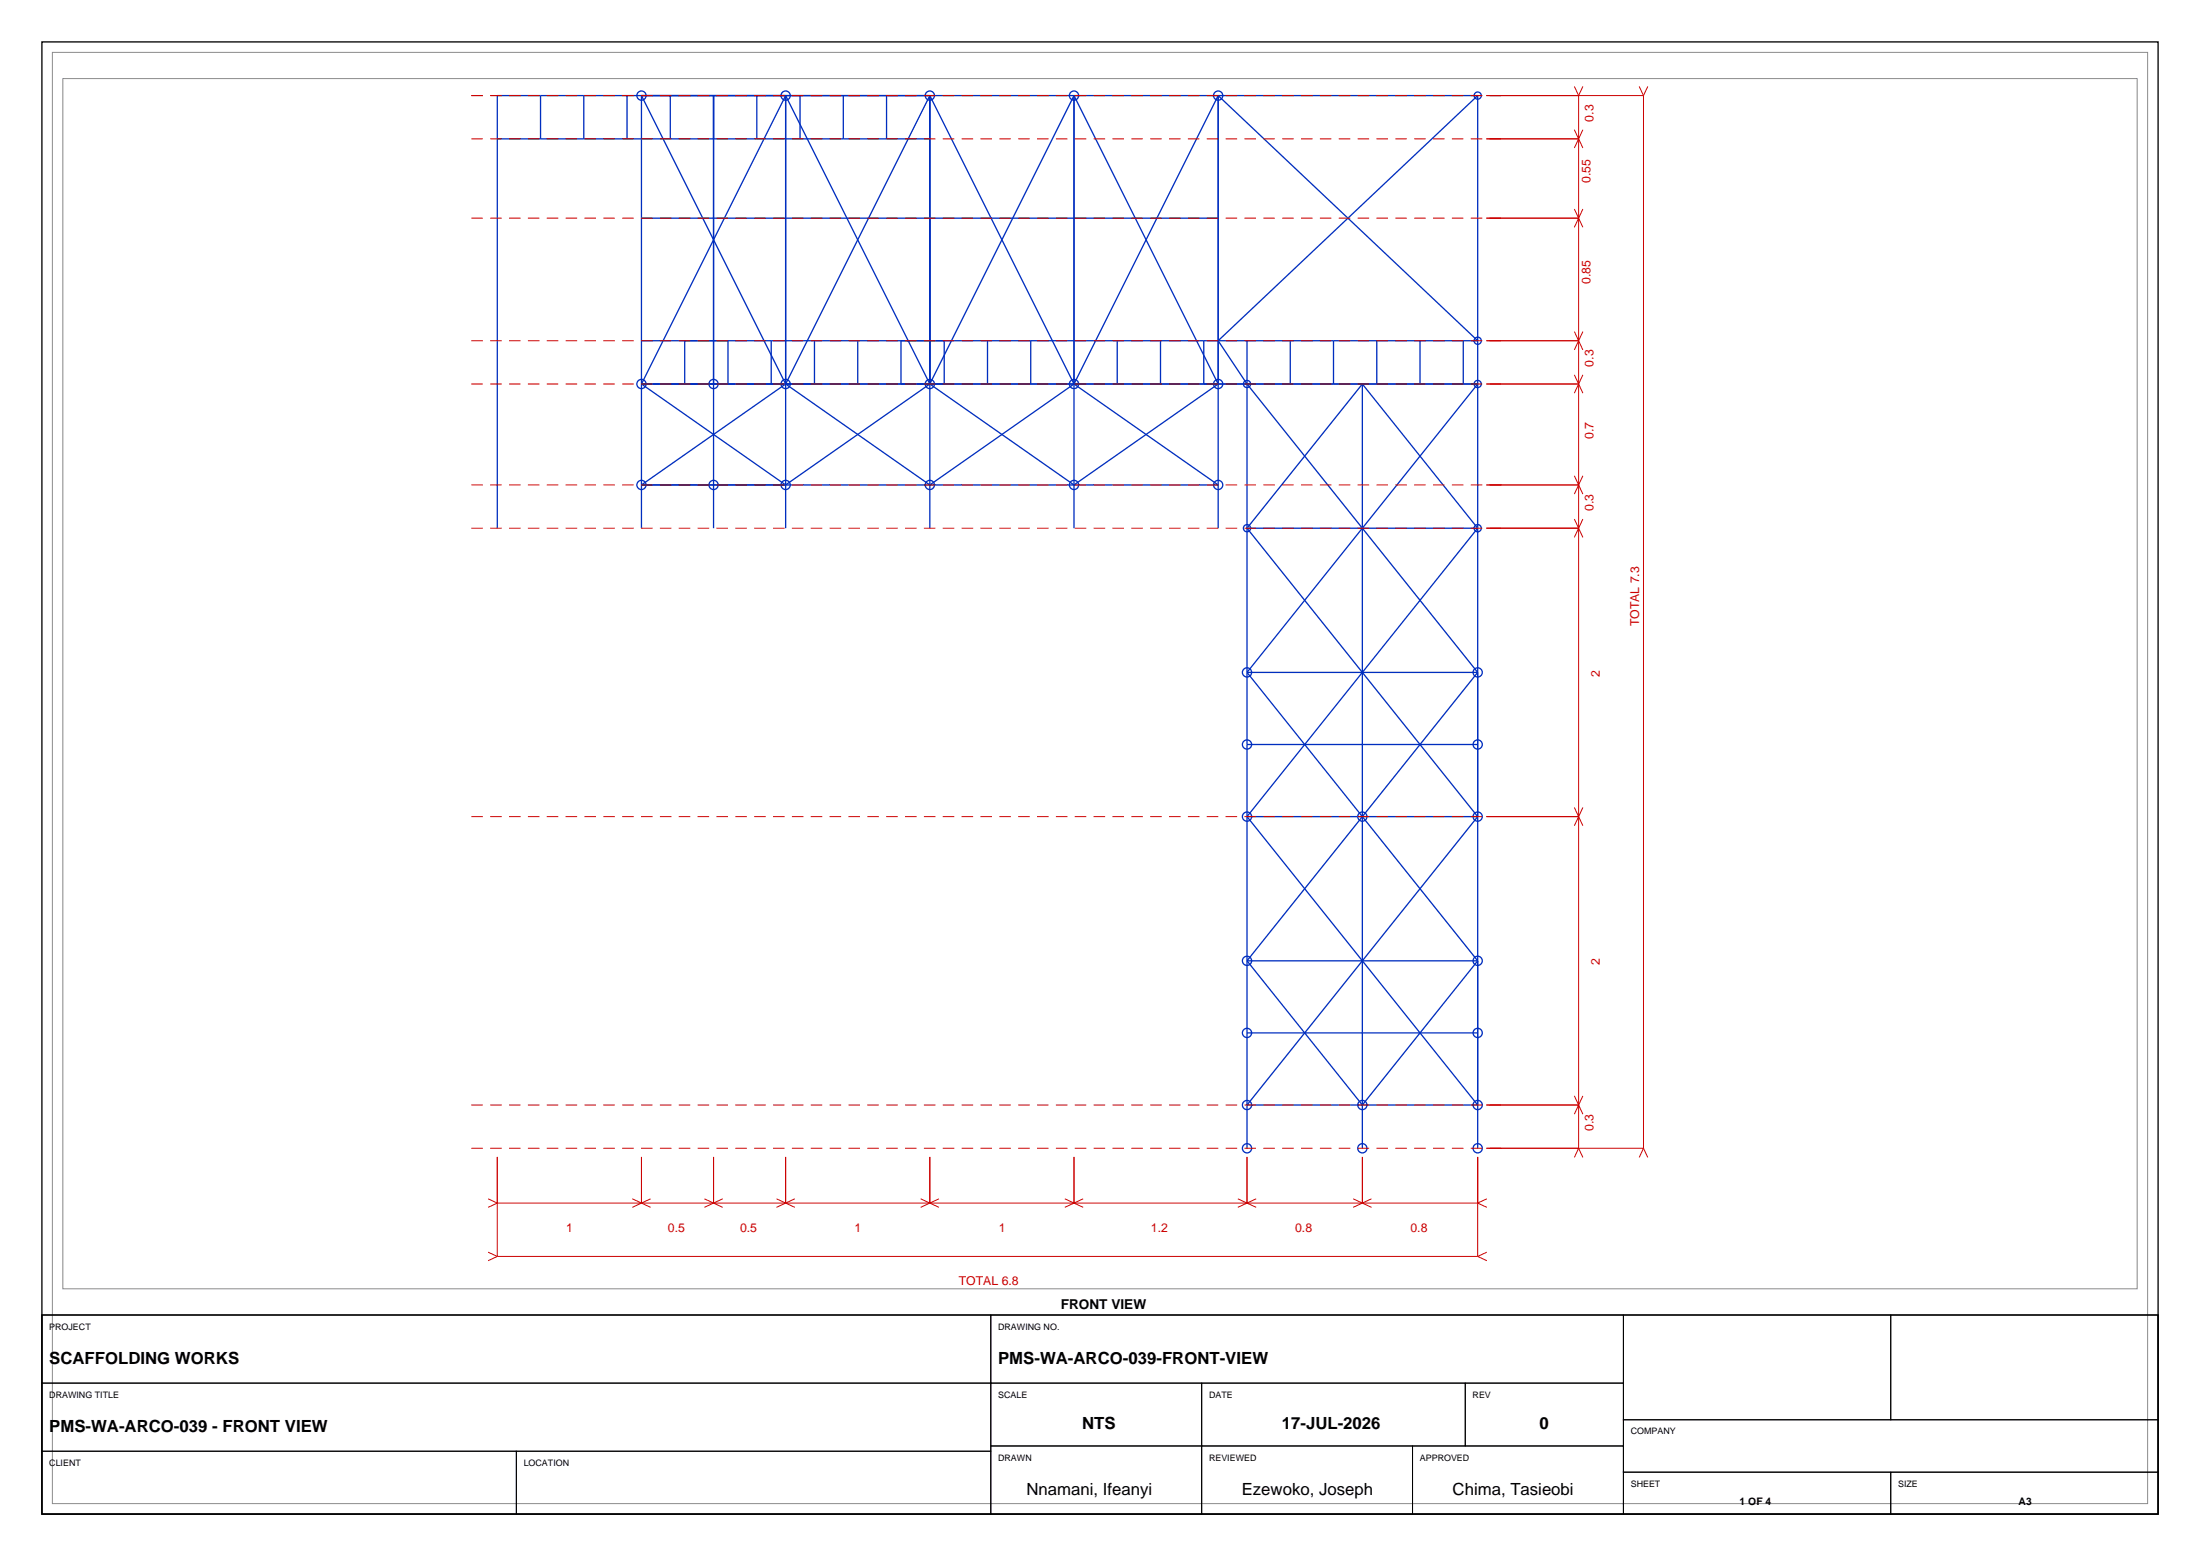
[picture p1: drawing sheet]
<svg xmlns="http://www.w3.org/2000/svg" width="420mm" height="297mm" viewBox="0 0 420 297" stroke-linecap="round" stroke-linejoin="round" font-family="sans-serif">
<path d="M8 8h404v281h-404zM8 251h404v38h-404z" fill="none" stroke="#000" stroke-width=".25"/>
<path d="M10 10h400v277h-400zM12 15h396v231h-396z" fill="none" stroke="#8c8c8c" stroke-width=".19"/>
<g fill="none" stroke="#002ebf" stroke-width=".25">
<path d="M103.2 18.2v8.3M111.5 18.2v8.3M119.7 18.2v8.3M128 18.2v8.3M136.2 18.2v82.6M144.5 18.2v8.3M150 18.2v82.6M150 18.2l-27.5 55.1M150 18.2l27.5 55.1M152.7 18.2v8.3M161 18.2v8.3M169.3 18.2v8.3"/>
<path d="M177.5 18.2v82.6M177.5 18.2l-27.5 55.1M177.5 18.2l27.5 55.1M205 18.2v82.6M205 18.2l-27.5 55.1M205 18.2l27.6 55.1-27.6 19.3-27.5-19.3M232.6 18.2v82.6M232.6 18.2l49.5 46.8h-159.6M232.6 18.2l-27.6 55.1M282.1 18.2h-187.2v82.6M282.1 18.2v201M282.1 18.2l-49.5 46.8 5.5 8.3 44 55"/>
<path d="M94.9 26.5h82.6M122.5 41.6h110.1M122.5 73.3h159.6l-44 55M122.5 73.3l27.5 19.3 27.5-19.3M130.7 65v8.3M139 65v8.3M147.2 65v8.3M150 73.3l-27.5 19.3h110.1l-27.6-19.3M150 73.3l-27.5-55.1v82.6M150 73.3l27.5 19.3 27.5-19.3M155.5 65v8.3M163.7 65v8.3"/>
<path d="M172 65v8.3M180.3 65v8.3M188.5 65v8.3M196.8 65v8.3M213.3 65v8.3M221.6 65v8.3M229.8 65v8.3M238.1 65v154.2M246.3 65v8.3M254.6 65v8.3M260.1 73.3v145.9M260.1 73.3l-22 27.5"/>
<path d="M260.1 73.3l22 27.5M262.8 65v8.3M271.1 65v8.3M279.4 65v8.3M238.1 100.8h44M238.1 100.8l44 55.1M282.1 100.8l-44 55.1M238.1 128.3h44M238.1 128.3l44 55.1M282.1 128.3l-44 55.1M238.1 155.9l44 55h-44l44-55M238.1 155.9h44"/>
<path d="M238.1 142.1h44M238.1 197.2h44M238.1 183.4h44M238.1 183.4l22 27.5 22-27.5"/>
<circle cx="122.5" cy="18.2" r=".88"/>
<circle cx="150" cy="18.2" r=".88"/>
<circle cx="177.5" cy="18.2" r=".88"/>
<circle cx="205" cy="18.2" r=".88"/>
<circle cx="232.6" cy="18.2" r=".88"/>
<circle cx="282.1" cy="18.2" r=".69"/>
<circle cx="122.5" cy="73.3" r=".88"/>
<circle cx="136.2" cy="73.3" r=".88"/>
<circle cx="150" cy="73.3" r=".88"/>
<circle cx="177.5" cy="73.3" r=".88"/>
<circle cx="205" cy="73.3" r=".88"/>
<circle cx="232.6" cy="73.3" r=".88"/>
<circle cx="238.1" cy="73.3" r=".69"/>
<circle cx="282.1" cy="65" r=".69"/>
<circle cx="282.1" cy="73.3" r=".69"/>
<circle cx="122.5" cy="92.6" r=".88"/>
<circle cx="136.2" cy="92.6" r=".88"/>
<circle cx="150" cy="92.6" r=".88"/>
<circle cx="177.5" cy="92.6" r=".88"/>
<circle cx="205" cy="92.6" r=".88"/>
<circle cx="232.6" cy="92.6" r=".88"/>
<circle cx="238.1" cy="100.8" r=".69"/>
<circle cx="282.1" cy="100.8" r=".69"/>
<circle cx="238.1" cy="128.3" r=".88"/>
<circle cx="282.1" cy="128.3" r=".88"/>
<circle cx="238.1" cy="142.1" r=".88"/>
<circle cx="238.1" cy="155.9" r=".88"/>
<circle cx="260.1" cy="155.9" r=".88"/>
<circle cx="282.1" cy="142.1" r=".88"/>
<circle cx="282.1" cy="155.9" r=".88"/>
<circle cx="238.1" cy="197.2" r=".88"/>
<circle cx="238.1" cy="183.4" r=".88"/>
<circle cx="282.1" cy="197.2" r=".88"/>
<circle cx="282.1" cy="183.4" r=".88"/>
<circle cx="238.1" cy="210.9" r=".88"/>
<circle cx="238.1" cy="219.2" r=".88"/>
<circle cx="260.1" cy="210.9" r=".88"/>
<circle cx="260.1" cy="219.2" r=".88"/>
<circle cx="282.1" cy="210.9" r=".88"/>
<circle cx="282.1" cy="219.2" r=".88"/>
</g>
<path d="M90 18.2h197.1M90 26.5h197.1M90 41.6h197.1M90 73.3h197.1M90 65h197.1M90 92.6h197.1M90 100.8h197.1M90 155.9h197.1M90 219.2h197.1M90 210.9h197.1" fill="none" stroke="#c00" stroke-width=".19" stroke-dasharray="2.2 1.4" stroke-linecap="butt"/>
<g fill="none" stroke="#c00" stroke-width=".19">
<path d="M283.8 18.2h30M300.6 16.5l.8 1.7M301.4 18.2v201M302.2 16.5l-.8 1.7M312.9 16.5l.9 1.7M313.8 18.2v201M314.6 16.5l-.8 1.7M283.8 26.5h17.6M300.6 39.9l1.6 3.5M300.6 24.8l1.6 3.4M302.2 39.9l-1.6 3.5M302.2 24.8l-1.6 3.4"/>
<path d="M283.8 41.6h17.6M283.8 73.3h17.6M283.8 65h17.6M300.6 71.5l1.6 3.5M300.6 63.3l1.6 3.5M301.4 65l-.8 1.8M302.2 71.5l-1.6 3.5M302.2 63.3l-.8 1.7M283.8 92.6h17.6M300.6 99.1l1.6 3.5M300.6 90.8l1.6 3.5M302.2 99.1l-1.6 3.5"/>
<path d="M302.2 90.8l-1.6 3.5M283.8 100.8h17.6M283.8 155.9h17.6M300.6 154.1l1.6 3.5M302.2 154.1l-1.6 3.5M283.8 219.2h30M283.8 210.9h17.6M300.6 209.2l1.6 3.5M301.4 219.2l-.8 1.7M301.4 219.2l.8 1.7M302.2 209.2l-1.6 3.5M313.8 219.2l-.9 1.7"/>
<path d="M313.8 219.2l.8 1.7M93.2 228.8l1.7 .8M93.2 239l1.7 .8M94.9 220.8v19M94.9 229.6h187.2M94.9 229.6l-1.7 .9M94.9 239.8h187.2M94.9 239.8l-1.7 .8M120.7 228.8l3.5 1.7M122.5 220.8v8.8M124.2 228.8l-3.5 1.7M134.5 228.8l3.5 1.7"/>
<path d="M136.2 220.8v8.8M138 228.8l-3.5 1.7M148.2 228.8l3.5 1.7M150 220.8v8.8M151.7 228.8l-3.5 1.7M175.8 228.8l3.5 1.7M177.5 220.8v8.8M179.3 228.8l-3.5 1.7M203.3 228.8l3.5 1.7M205 220.8v8.8M206.8 228.8l-3.5 1.7M236.3 228.8l3.5 1.7"/>
<path d="M238.1 220.8v8.8M239.8 228.8l-3.5 1.7M258.3 228.8l3.5 1.7M260.1 220.8v8.8M261.8 228.8l-3.5 1.7M282.1 220.8v19M282.1 229.6l1.8 .9M282.1 239.8l1.8 .8M283.9 228.8l-1.8 .8M283.9 239l-1.8 .8"/>
</g>
<g fill="none" stroke="#000" stroke-width=".19">
<path d="M8 251h181.2v13h-181.2zM189.2 251h120.7v13h-120.7zM309.9 251h51.1v20h-51.1zM361 251h51v20h-51zM8 264h181.2v13h-181.2zM8 277h90.6v12h-90.6zM98.6 277h90.6v12h-90.6zM189.2 264h40.2v12h-40.2zM189.2 276h40.2v13h-40.2zM229.4 264h50.3v12h-50.3zM229.4 276h40.3v13h-40.3zM269.7 276h40.2v13h-40.2z"/>
<path d="M279.7 264h30.2v12h-30.2zM309.9 271h102.1v10h-102.1zM309.9 281h51.1v8h-51.1zM361 281h51v8h-51z"/>
</g>
<g font-size="3.2">
<text x="9.4" y="260.3">SCAFFOLDING WORKS</text>
<text x="190.6" y="260.3">PMS-WA-ARCO-039-FRONT-VIEW</text>
<text x="9.4" y="273.3">PMS-WA-ARCO-039 - FRONT VIEW</text>
<text x="206.6" y="272.8">NTS</text>
<text x="244.7" y="272.8">17-JUL-2026</text>
<text x="293.9" y="272.8">0</text>
<text x="196" y="285.4">Nnamani, Ifeanyi</text>
<text x="237.1" y="285.4">Ezewoko, Joseph</text>
<text x="277.3" y="285.4">Chima, Tasieobi</text>
</g>
<text font-size="2.6" x="202.5" y="249.8">FRONT VIEW</text>
<g font-size="2.3" fill="#c00">
<text x="304.2" y="23.2" transform="rotate(-90 304.2 23.2)">0.3</text>
<text x="303.6" y="34.9" transform="rotate(-90 303.6 34.9)">0.55</text>
<text x="303.6" y="54.2" transform="rotate(-90 303.6 54.2)">0.85</text>
<text x="304.2" y="70" transform="rotate(-90 304.2 70)">0.3</text>
<text x="304.2" y="83.7" transform="rotate(-90 304.2 83.7)">0.7</text>
<text x="304.2" y="97.5" transform="rotate(-90 304.2 97.5)">0.3</text>
<text x="313" y="119.5" transform="rotate(-90 313 119.5)">TOTAL 7.3</text>
<text x="305.4" y="129.2" transform="rotate(-90 305.4 129.2)">2</text>
<text x="305.4" y="184.2" transform="rotate(-90 305.4 184.2)">2</text>
<text x="304.2" y="215.9" transform="rotate(-90 304.2 215.9)">0.3</text>
<text x="108.1" y="235.1">1</text>
<text x="127.5" y="235.1">0.5</text>
<text x="141.3" y="235.1">0.5</text>
<text x="163.1" y="235.1">1</text>
<text x="190.7" y="235.1">1</text>
<text x="219.7" y="235.1">1.2</text>
<text x="247.3" y="235.1">0.8</text>
<text x="269.3" y="235.1">0.8</text>
<text x="183" y="245.3">TOTAL 6.8</text>
</g>
<g font-size="2">
<text x="332.1" y="287.2">1 OF 4</text>
<text x="385.4" y="287.2">A3</text>
</g>
<g font-size="1.7">
<text x="9.4" y="253.8">PROJECT</text>
<text x="190.6" y="253.8">DRAWING NO.</text>
<text x="9.4" y="266.8">DRAWING TITLE</text>
<text x="190.6" y="266.8">SCALE</text>
<text x="230.8" y="266.8">DATE</text>
<text x="281.1" y="266.8">REV</text>
<text x="311.3" y="273.8">COMPANY</text>
<text x="9.4" y="279.8">CLIENT</text>
<text x="100" y="279.8">LOCATION</text>
<text x="190.6" y="278.8">DRAWN</text>
<text x="230.8" y="278.8">REVIEWED</text>
<text x="271.1" y="278.8">APPROVED</text>
<text x="311.3" y="283.8">SHEET</text>
<text x="362.4" y="283.8">SIZE</text>
</g>
</svg>
